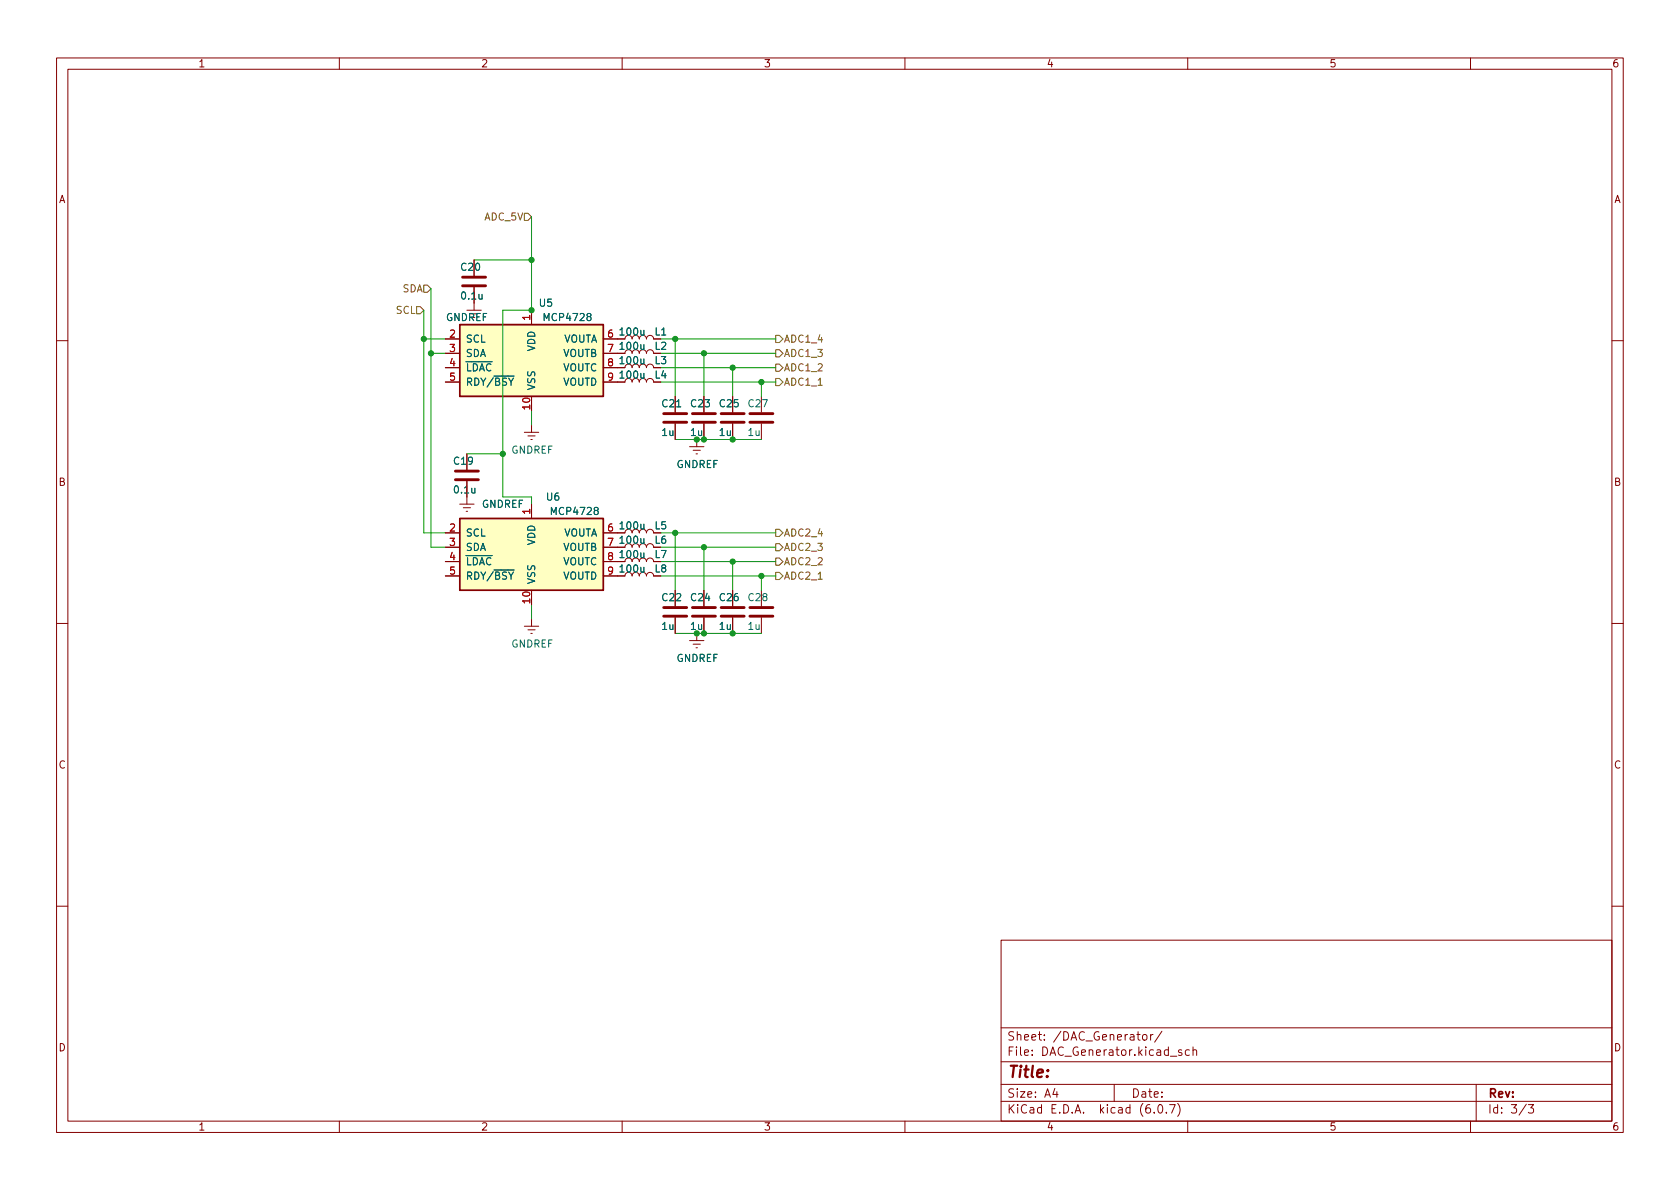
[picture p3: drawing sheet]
<svg xmlns="http://www.w3.org/2000/svg" width="297mm" height="210mm" viewBox="0 0 297 210" stroke-linecap="round" stroke-linejoin="round" font-family="sans-serif">
<g fill="none" stroke="#840000" stroke-width=".18">
<path d="M10 10.2h277v190.1h-277zM12 12.2h273v186.1h-273zM60 10.2v2M110 10.2v2M160 10.2v2M210 10.2v2M260 10.2v2M78.7 59.9h2.6M83.8 46v2.8M83.8 50.8v4.1M94 54.9v2.5M106.7 59.9h3.8"/>
<path d="M113 59.9a.64 .64 0 0 1 .7-.6 .64 .64 0 0 1 .6 .6 .64 .64 0 0 1 .6-.6 .64 .64 0 0 1 .7 .6h1.2M10 60.2h2M78.7 62.5h2.6M78.7 65h2.6M78.7 67.6h2.6M92.7 76.4h2.5M93.3 77.1h1.3M93.9 77.7h.2M94 75.2v1.2M106.7 62.5h3.8M106.7 65h3.8M106.7 67.6h3.8"/>
<path d="M113 62.5a.64 .64 0 0 1 .7-.7 .64 .64 0 0 1 .6 .7 .64 .64 0 0 1 .6-.7 .64 .64 0 0 1 .7 .7h1.2M113 65a.64 .64 0 0 1 .7-.6 .64 .64 0 0 1 .6 .6 .64 .64 0 0 1 .6-.6 .64 .64 0 0 1 .7 .6M113 67.6a.64 .64 0 0 1 .7-.7 .64 .64 0 0 1 .6 .7 .64 .64 0 0 1 .6-.7 .64 .64 0 0 1 .7 .7h1.2M119.4 70.1v2.8M119.4 74.9v2.8M121.9 79h2.6M122.6 79.6h1.2M123.2 77.7v1.3M124.5 70.1v2.8M124.5 74.9v2.8M129.5 70.1v2.8M129.5 74.9v2.8"/>
<path d="M134.6 70.1v2.8M134.6 74.9v2.8M285 60.2h2M78.7 94.2h2.6M78.7 96.8h2.6M78.7 99.3h2.6M81.3 89.1h2.5M81.9 89.8h1.3M82.4 90.4h.3M82.5 80.3v2.8M82.5 85.1v4M94 89.1v2.6"/>
<path d="M106.7 94.2h3.8M106.7 96.8h3.8M106.7 99.3h3.8M113 94.2a.64 .64 0 0 1 .7-.6 .64 .64 0 0 1 .6 .6 .64 .64 0 0 1 .6-.6 .64 .64 0 0 1 .7 .6M113 96.8a.64 .64 0 0 1 .7-.7 .64 .64 0 0 1 .6 .7 .64 .64 0 0 1 .6-.7 .64 .64 0 0 1 .7 .7M113 99.3a.64 .64 0 0 1 .7-.6 .64 .64 0 0 1 .6 .6 .64 .64 0 0 1 .6-.6 .64 .64 0 0 1 .7 .6h1.2M123.1 80.3h.2M10 110.2h2M78.7 101.8h2.6M92.7 110.7h2.5M93.3 111.4h1.3M93.9 112h.2"/>
<path d="M94 109.5v1.2M106.7 101.8h3.8M113 101.8a.64 .64 0 0 1 .7-.6 .64 .64 0 0 1 .6 .6 .64 .64 0 0 1 .6-.6 .64 .64 0 0 1 .7 .6M119.4 104.4v2.8M119.4 109.2v2.8M121.9 113.3h2.6M122.6 113.9h1.2M123.1 114.5h.2M123.2 112v1.3M124.5 104.4v2.8M124.5 109.2v2.8M129.5 104.4v2.8"/>
<path d="M129.5 109.2v2.8M134.6 104.4v2.8M134.6 109.2v2.8M285 110.2h2M10 160.2h2M177 166.3h108v32h-108zM285 160.2h2M60 198.3v2M110 198.3v2M160 198.3v2M177 194.8h108M177 191.8h108"/>
<path d="M177 187.8h108M177 181.8h108M186.5 192.5l-.4 1h1M186.9 193v1M197 191.8v3M201 182.9h.6M201.2 182.4v1.3l.4 .2M202.1 183.1l.2-.2 .4 .2 .1 .5-.2 .3h-.3l-.2-.1zM203.4 182.9v1M203.9 182.9l-.3 .1-.2 .2M204.1 196.7v.1M204.9 195.4l.2-.1a.81 .81 0 0 1 .6 .7 .81 .81 0 0 1-.3 .8h-.2a.81 .81 0 0 1-.6-.6 .81 .81 0 0 1 .3-.8z"/>
<path d="M205.4 182.4l-1.3 1.9M206.2 196.7v.1M206.8 195.3h1l-.7 1.5M206.9 186.8h1.2M208.2 195.1a1.72 1.72 0 0 1 0 2.3M208.9 185.7l-.3-.1-.2 .2v.3l.5 .1v.4h-.5M210 198.3v2M210.3 185.7l-.4-.1-.3 .3v.4l.1 .3h.6M210.9 185.8l.2-.2 .4 .1 .1 .9M210.9 185.1v1.5M260 198.3v2M261 191.8v6.5"/>
<path d="M269.9 195.3l-1.3 1.9M270.2 195.3h1l-.6 .6 .5 .1v.7l-.2 .1h-.5l-.2-.1"/>
</g>
<g fill="none" stroke="#840000" stroke-width=".51">
<path d="M81.8 50.5h4.1M81.8 49h4.1M117.3 74.7h4.1M117.3 73.1h4.1M122.4 74.7h4.1M122.4 73.1h4.1M127.5 74.7h4.1M127.5 73.1h4.1M132.6 74.7h4.1M132.6 73.1h4.1M80.5 84.8h4.1M80.5 83.3h4.1"/>
<path d="M117.3 109h4.1M117.3 107.4h4.1M122.4 109h4.1M122.4 107.4h4.1M127.5 109h4.1M127.5 107.4h4.1M132.6 109h4.1M132.6 107.4h4.1"/>
</g>
<g fill="#ffffc2" stroke="#ffffc2" stroke-width=".18">
<path d="M81.3 91.7h25.4v12.7h-25.4z"/>
<path d="M81.3 57.4h25.4v12.7h-25.4z"/>
</g>
<path d="M81.3 57.4h25.4v12.7h-25.4zM81.3 91.7h25.4v12.7h-25.4z" fill="none" stroke="#840000" stroke-width=".25"/>
<path d="M92.7 37.7h.6l.7 .6-.7 .7h-.6zM73.7 54.2h.6l.6 .7-.6 .6h-.6zM74.9 50.4h.7l.6 .6-.6 .7h-.7zM137.2 59.3h.6l.6 .6-.6 .7h-.6zM137.2 64.4h.6l.6 .6-.6 .7h-.6zM137.2 66.9h.6l.6 .7-.6 .6h-.6zM137.2 61.8h.6l.6 .7-.6 .6h-.6zM137.2 93.6h.6l.6 .6-.6 .7h-.6zM137.2 96.1h.6l.6 .7-.6 .6h-.6zM137.2 98.7h.6l.6 .6-.6 .6h-.6zM137.2 101.2h.6l.6 .6-.6 .7h-.6z" fill="none" stroke="#725600" stroke-width=".18"/>
<g fill="none" stroke="#009600" stroke-width=".18">
<path d="M94 38.3v16.6h-5.1v33h5.1v1.2M74.9 59.9h3.8M74.9 54.9v39.3h3.8M76.2 51v45.8h2.5M83.8 46h10.2M116.8 59.9h20.4M119.4 59.9v10.2M76.2 62.5h2.5M94 72.6v2.6M116.8 62.5h20.4M116.8 65h20.4M116.8 67.6h20.4"/>
<path d="M119.4 77.7h3.8M124.5 77.7h10.1M124.5 62.5v7.6M129.5 65v5.1M134.6 67.6v2.5M82.5 80.3h6.4M116.8 96.8h20.4M116.8 94.2h20.4M116.8 99.3h20.4M119.4 94.2v10.2M124.5 96.8v7.6M129.5 99.3v5.1"/>
<path d="M94 106.9v2.6M116.8 101.8h20.4M119.4 112h3.8M124.5 112h10.1M134.6 101.8v2.6"/>
</g>
<g fill="#009600" stroke="#009600" stroke-width=".18">
<circle cx="129.5" cy="77.7" r=".46"/>
<circle cx="134.6" cy="67.6" r=".46"/>
<circle cx="123.2" cy="77.7" r=".46"/>
<circle cx="124.5" cy="77.7" r=".46"/>
<circle cx="119.4" cy="59.9" r=".46"/>
<circle cx="124.5" cy="62.5" r=".46"/>
<circle cx="129.5" cy="65" r=".46"/>
<circle cx="129.5" cy="99.3" r=".46"/>
<circle cx="129.5" cy="112" r=".46"/>
<circle cx="119.4" cy="94.2" r=".46"/>
<circle cx="124.5" cy="96.8" r=".46"/>
<circle cx="124.5" cy="112" r=".46"/>
<circle cx="123.2" cy="112" r=".46"/>
<circle cx="134.6" cy="101.8" r=".46"/>
<circle cx="94" cy="54.9" r=".46"/>
<circle cx="88.9" cy="80.3" r=".46"/>
<circle cx="76.2" cy="62.5" r=".46"/>
<circle cx="74.9" cy="59.9" r=".46"/>
<circle cx="94" cy="46" r=".46"/>
</g>
<text font-size="2.8" fill="#840000" x="178" y="190.6">Title:</text>
<g font-size="2.1" fill="#840000">
<text x="178" y="184">Sheet: /DAC_Generator/</text>
<text x="178" y="186.7">File: DAC_Generator.kicad_sch</text>
<text x="178" y="196.9">KiCad E.D.A. kicad (6.0.7)</text>
<text x="178" y="194.1">Size: A4</text>
<text x="200" y="194.1">Date:</text>
<text x="263" y="194.1">Rev:</text>
<text x="263" y="196.9">Id: 3/3</text>
</g>
<g font-size="1.8" fill="#840000">
<text x="35" y="11.9">1</text>
<text x="85" y="11.9">2</text>
<text x="135" y="11.9">3</text>
<text x="185" y="11.9">4</text>
<text x="235" y="11.9">5</text>
<text x="285" y="11.9">6</text>
<text x="10.3" y="35.9">A</text>
<text x="285.3" y="35.9">A</text>
<text x="115.8" y="64.4">L3</text>
<text x="10.3" y="85.9">B</text>
<text x="285.3" y="85.9">B</text>
<text x="115.8" y="93.6">L5</text>
<text x="115.8" y="96.1">L6</text>
<text x="115.8" y="101.2">L8</text>
<text x="10.3" y="135.9">C</text>
<text x="285.3" y="135.9">C</text>
<text x="10.3" y="185.9">D</text>
<text x="285.3" y="185.9">D</text>
<text x="35" y="199.9">1</text>
<text x="85" y="199.9">2</text>
<text x="135" y="199.9">3</text>
<text x="185" y="199.9">4</text>
<text x="235" y="199.9">5</text>
<text x="285" y="199.9">6</text>
</g>
<g font-size="1.8" fill="#725600">
<text x="85.6" y="39">ADC_5V</text>
<text x="71.1" y="51.7">SDA</text>
<text x="70" y="55.5">SCL</text>
<text x="138.5" y="65.7">ADC1_2</text>
<text x="138.5" y="60.6">ADC1_4</text>
<text x="138.5" y="63.1">ADC1_3</text>
<text x="138.5" y="68.2">ADC1_1</text>
<text x="138.5" y="94.9">ADC2_4</text>
<text x="138.5" y="97.4">ADC2_3</text>
<text x="138.5" y="99.9">ADC2_2</text>
<text x="138.5" y="102.5">ADC2_1</text>
</g>
<g font-size="1.8" fill="#006464">
<text x="81.6" y="47.9">C20</text>
<text x="81.7" y="53">0.1u</text>
<text x="78.8" y="56.8">GNDREF</text>
<text x="95.4" y="54.2">U5</text>
<text x="96.4" y="56.8">MCP4728</text>
<text x="109.7" y="59.3">100u</text>
<text x="115.8" y="59.3">L1</text>
<text x="82.3" y="60.6">SCL</text>
<text x="82.3" y="63.1">SDA</text>
<text x="82.3" y="65.7">~{LDAC}</text>
<text x="94.6" y="62.1" transform="rotate(-90 94.6 62.1)">VDD</text>
<text x="99.5" y="60.6">VOUTA</text>
<text x="99.5" y="63.1">VOUTB</text>
<text x="99.5" y="65.7">VOUTC</text>
<text x="109.7" y="61.8">100u</text>
<text x="109.7" y="64.4">100u</text>
<text x="115.8" y="61.8">L2</text>
<text x="82.3" y="68.2">RDY/~{BSY}</text>
<text x="94.6" y="69.1" transform="rotate(-90 94.6 69.1)">VSS</text>
<text x="99.5" y="68.2">VOUTD</text>
<text x="109.7" y="66.9">100u</text>
<text x="115.8" y="66.9">L4</text>
<text x="117.1" y="77.1">1u</text>
<text x="117.1" y="72">C21</text>
<text x="122.1" y="77.1">1u</text>
<text x="122.2" y="72">C23</text>
<text x="127.2" y="77.1">1u</text>
<text x="127.3" y="72">C25</text>
<text x="132.3" y="77.1">1u</text>
<text x="132.4" y="72">C27</text>
<text x="80.3" y="82.2">C19</text>
<text x="90.4" y="80.2">GNDREF</text>
<text x="119.6" y="82.7">GNDREF</text>
<text x="80.4" y="87.2">0.1u</text>
<text x="85.2" y="89.8">GNDREF</text>
<text x="96.7" y="88.5">U6</text>
<text x="82.3" y="94.9">SCL</text>
<text x="97.7" y="91.1">MCP4728</text>
<text x="99.5" y="94.9">VOUTA</text>
<text x="109.7" y="93.6">100u</text>
<text x="82.3" y="97.4">SDA</text>
<text x="82.3" y="99.9">~{LDAC}</text>
<text x="94.6" y="96.4" transform="rotate(-90 94.6 96.4)">VDD</text>
<text x="99.5" y="97.4">VOUTB</text>
<text x="99.5" y="99.9">VOUTC</text>
<text x="109.7" y="96.1">100u</text>
<text x="109.7" y="98.7">100u</text>
<text x="109.7" y="101.2">100u</text>
<text x="115.8" y="98.7">L7</text>
<text x="82.3" y="102.5">RDY/~{BSY}</text>
<text x="94.6" y="103.4" transform="rotate(-90 94.6 103.4)">VSS</text>
<text x="99.5" y="102.5">VOUTD</text>
<text x="117.1" y="106.3">C22</text>
<text x="122.2" y="106.3">C24</text>
<text x="127.3" y="106.3">C26</text>
<text x="132.4" y="106.3">C28</text>
<text x="117.1" y="111.4">1u</text>
<text x="122.1" y="111.4">1u</text>
<text x="127.2" y="111.4">1u</text>
<text x="132.3" y="111.4">1u</text>
<text x="90.4" y="114.5">GNDREF</text>
<text x="119.6" y="117">GNDREF</text>
</g>
<g font-size="1.8" fill="#a90000">
<text x="79.5" y="59.7">2</text>
<text x="93.7" y="56.6" transform="rotate(-90 93.7 56.6)">1</text>
<text x="107.5" y="59.7">6</text>
<text x="79.5" y="62.2">3</text>
<text x="79.5" y="64.8">4</text>
<text x="107.5" y="62.2">7</text>
<text x="107.5" y="64.8">8</text>
<text x="79.5" y="67.3">5</text>
<text x="107.5" y="67.3">9</text>
<text x="93.7" y="72.4" transform="rotate(-90 93.7 72.4)">10</text>
<text x="79.5" y="94">2</text>
<text x="93.7" y="90.9" transform="rotate(-90 93.7 90.9)">1</text>
<text x="107.5" y="94">6</text>
<text x="79.5" y="96.5">3</text>
<text x="79.5" y="99.1">4</text>
<text x="79.5" y="101.6">5</text>
<text x="107.5" y="96.5">7</text>
<text x="107.5" y="99.1">8</text>
<text x="107.5" y="101.6">9</text>
<text x="93.7" y="106.6" transform="rotate(-90 93.7 106.6)">10</text>
</g>
</svg>
